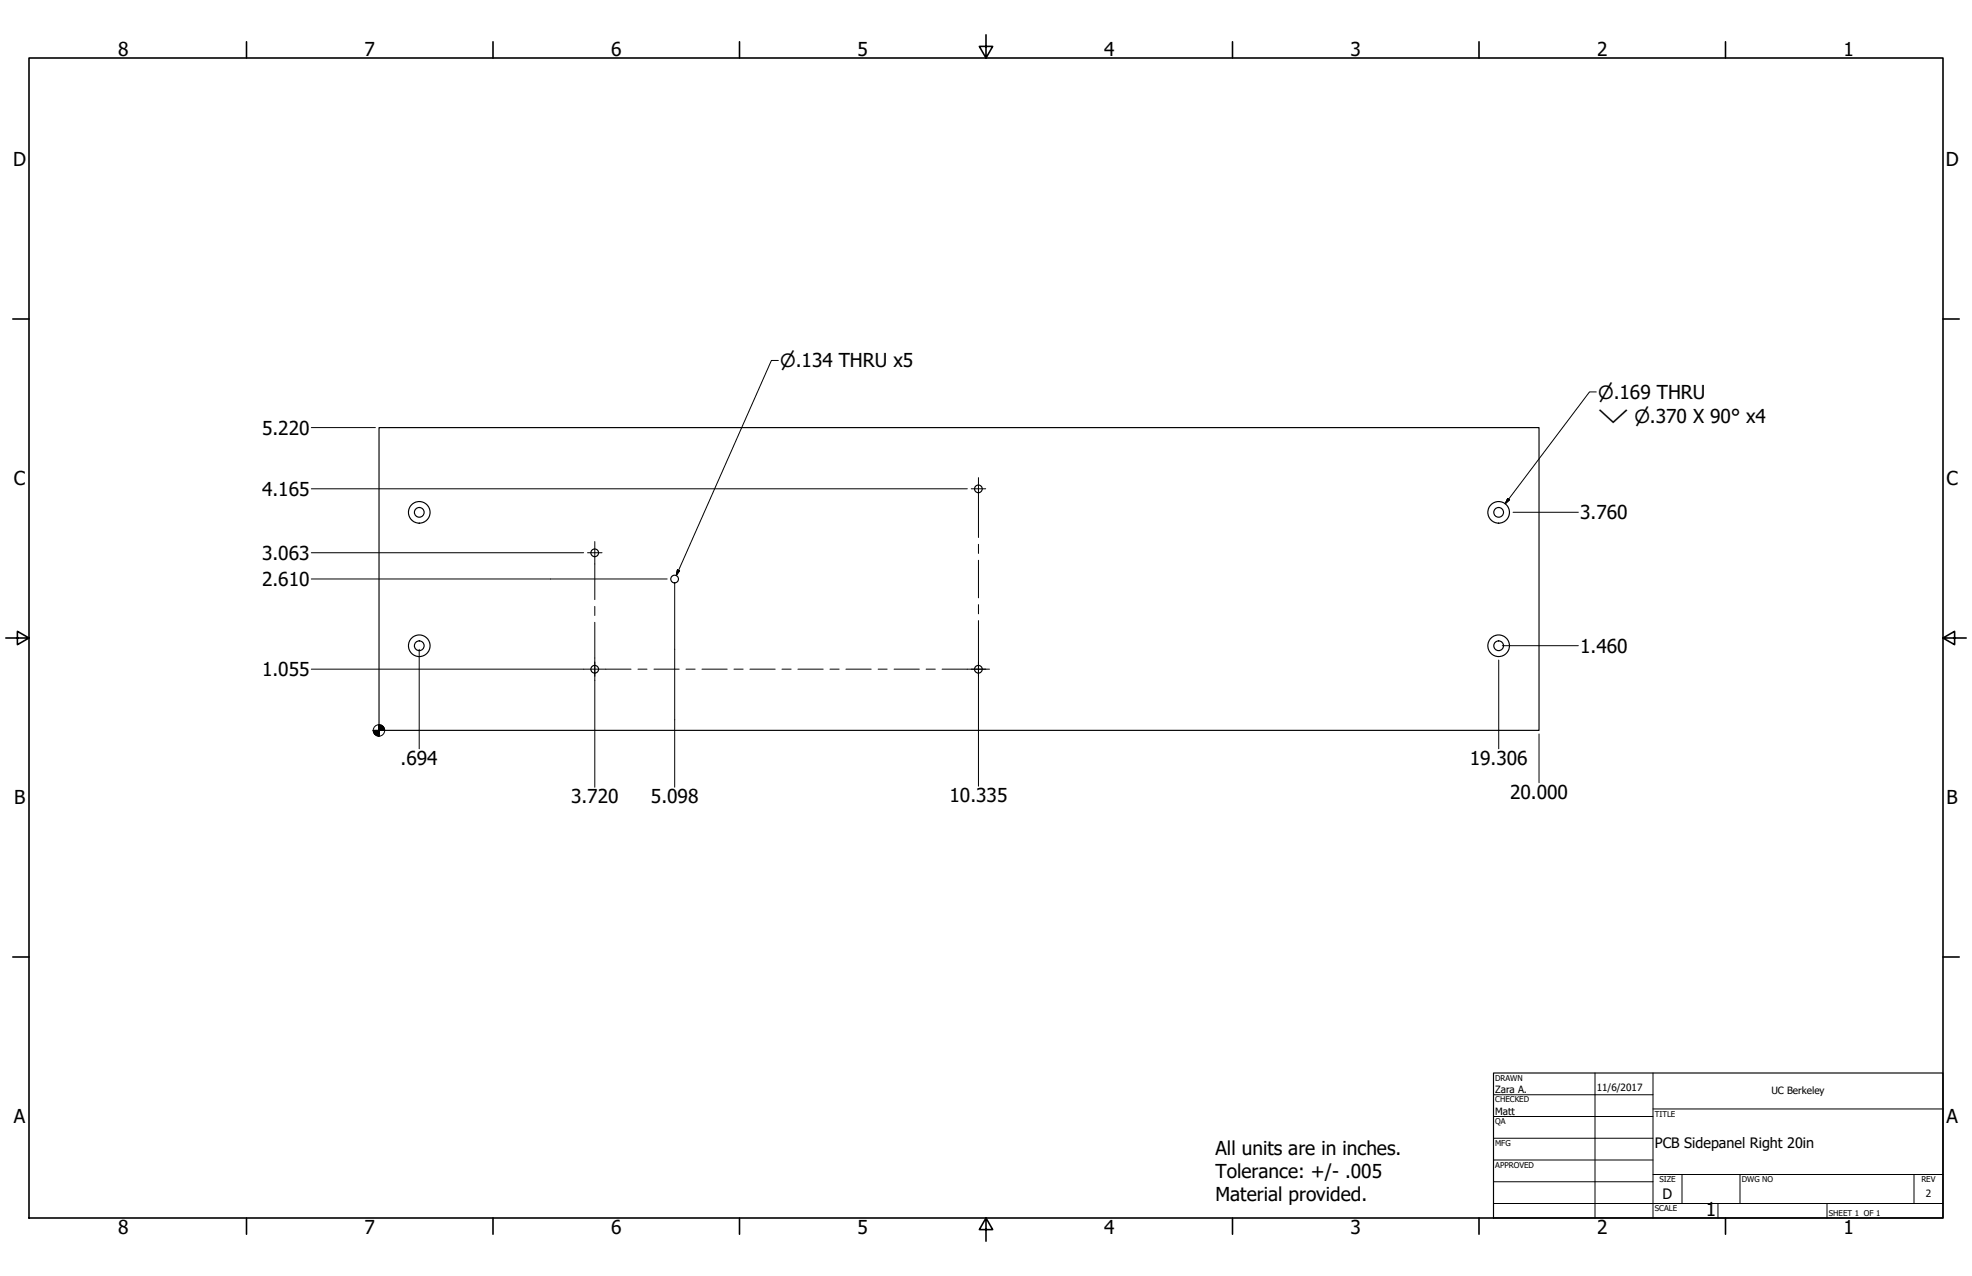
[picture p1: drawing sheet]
<svg xmlns="http://www.w3.org/2000/svg" width="864mm" height="559mm" viewBox="0 0 864 559" stroke-linecap="round" stroke-linejoin="round" font-family="sans-serif">
<!-- layer: Visible (ANSI) -->
<g fill="none" stroke="#000" stroke-width=".51">
<path d="M166 187.3h508v132.5h-508z"/>
<circle cx="428.5" cy="214.1" r="1.68"/>
<circle cx="183.6" cy="224.4" r="4.7"/>
<circle cx="183.6" cy="224.4" r="2.13"/>
<circle cx="656.3" cy="224.4" r="4.7"/>
<circle cx="656.3" cy="224.4" r="2.13"/>
<circle cx="260.4" cy="242.1" r="1.68"/>
<circle cx="295.4" cy="253.6" r="1.68"/>
<circle cx="183.6" cy="282.8" r="4.7"/>
<circle cx="183.6" cy="282.8" r="2.13"/>
<circle cx="260.4" cy="293.1" r="1.68"/>
<circle cx="428.5" cy="293.1" r="1.68"/>
<circle cx="656.3" cy="282.8" r="4.7"/>
<circle cx="656.3" cy="282.8" r="2.13"/>
</g>
<!-- layer: Border (ANSI) -->
<g fill="none" stroke="#000" stroke-width=".7">
<path d="M107.9 18.3v7.1M215.9 18.3v7.1M323.8 18.3v7.1M431.8 15.2v10.2l-2.9-5.1h5.8l-2.9 5.1M539.8 18.3v7.1M647.7 18.3v7.1M755.6 18.3v7.1M12.7 25.4h838.2v508h-838.2zM5.6 139.7h7.1M850.9 139.7h7.1M2.5 279.4h10.2l-5.1-2.9v5.8l5.1-2.9M850.9 279.4l5.1 2.9v-5.8l-5.1 2.9h10.2"/>
<path d="M5.6 419.1h7.1M850.9 419.1h7.1M107.9 533.4v7.1M215.9 533.4v7.1M323.8 533.4v7.1M431.8 533.4l2.9 5.1h-5.8l2.9-5.1v10.2M539.8 533.4v7.1M647.7 533.4v7.1M755.6 533.4v7.1"/>
</g>
<!-- layer: Title (ANSI) -->
<g fill="none" stroke="#000" stroke-width=".44">
<path d="M654 479.4h69.9M698.5 469.9v63.5M723.9 469.9v63.5M654 488.9h69.9M654 498.5h69.9M723.9 485.6h127M654 508h69.9M654 517.5h69.9M723.9 514.3h127M736.6 514.3v12.7M762 514.3v12.7M838.2 514.3v12.7"/>
<path d="M654 527h196.9M752.3 527v6.4M800.1 527v6.4"/>
</g>
<path d="M654 469.9h196.9v63.5h-196.9z" fill="none" stroke="#000" stroke-width=".51"/>
<!-- layer: Dimension (ANSI) -->
<g fill="none" stroke="#000" stroke-width=".44">
<path d="M136.3 187.3h28.1M136.3 214.1h287.3M662.6 224.3h28.6M136.3 253.6h124M136.3 242.1h119.3M260.5 253.6h31.7M295.5 255.1v37.9M136.3 293.1h119.3M183.6 284.4v43.5M260.5 297.9v46.8M295.5 293.2v51.5M428.5 297.9v46.4"/>
<path d="M656.3 289.1v38.8M657.9 282.8h33.3M674 321.4v21.4"/>
<circle cx="166" cy="319.9" r="2.51"/>
</g>
<path d="M163.4 319.8l.8 1.8zM163.4 319.8l1.6 2.4-.8-.6zM163.4 319.8l2.6 2.6-1-.2zM166 319.8h2.5zM166 317.4l2.5 2.4h-2.5zM166 317.4v5zM163.4 319.8h2.6v2.6zM163.4 319.8h2.6zM167.7 318.1l.8 1.7zM166.9 317.6l.8 .5 .8 1.7zM166 317.4l.9 .2 1.6 2.2z" fill="#000" stroke="#000" stroke-width=".44"/>
<!-- layer: Center Mark (ANSI) -->
<path d="M425.3 214.1h6.4M257.3 242.1h6.4M260.5 289.9v6.3M425.3 293.1h6.4M428.5 289.9v6.3" fill="none" stroke="#000" stroke-width=".44"/>
<!-- layer: Centerline (ANSI) -->
<g fill="none" stroke="#000" stroke-width=".44">
<path d="M428.5 209.2v26.2M260.5 237.2v25.4M428.5 238.4v4M428.5 245.4v16.4M260.5 265.6v4M260.5 272.5v25.4M428.5 264.8v4M428.5 271.8v26.1M255.6 293.1h20.8M279.4 293.1h3.9M286.4 293.1h11M300.4 293.1h4"/>
<path d="M307.4 293.1h11.1M321.4 293.1h4M328.4 293.1h11.1M342.5 293.1h4M349.4 293.1h11.1M363.5 293.1h4M370.5 293.1h11M384.6 293.1h3.9M391.5 293.1h11.1M405.6 293.1h4M412.6 293.1h20.7"/>
</g>
<!-- layer: Symbol (ANSI) -->
<path d="M340.9 157.9h-3.1l-41.6 94.1M699.1 171.6h-3l-36.9 49M660.3 218.3l.8 .6-1.9 1.7zM296.7 249.6l.9 .3-1.4 2.1z" fill="none" stroke="#000" stroke-width=".44"/>
<path d="M660.3 218.3l-1.1 2.3zM660.3 218.3l.8 .6-1.9 1.7zM296.7 249.6l-.5 2.4zM296.7 249.6l.9 .3-1.4 2.1z" fill="#000" stroke="#000" stroke-width=".44"/>
<g font-size="8.4">
<text x="51.7" y="24.4">8</text>
<text x="159.6" y="24.4">7</text>
<text x="267.6" y="24.4">6</text>
<text x="375.5" y="24.4">5</text>
<text x="483.5" y="24.4">4</text>
<text x="591.4" y="24.4">3</text>
<text x="699.4" y="24.4">2</text>
<text x="807.3" y="24.4">1</text>
<text x="5.8" y="72.9">D</text>
<text x="852.1" y="72.9">D</text>
<text x="114.7" y="190.3">5.220</text>
<text x="6.1" y="212.6">C</text>
<text x="852.4" y="212.6">C</text>
<text x="114.7" y="217.1">4.165</text>
<text x="692" y="227.4">3.760</text>
<text x="114.7" y="245.1">3.063</text>
<text x="114.7" y="256.6">2.610</text>
<text x="692" y="285.8">1.460</text>
<text x="114.7" y="296.1">1.055</text>
<text x="175.5" y="335">.694</text>
<text x="643.6" y="335">19.306</text>
<text x="6.2" y="352.3">B</text>
<text x="250.1" y="351.8">3.720</text>
<text x="285.1" y="351.8">5.098</text>
<text x="415.8" y="351.3">10.335</text>
<text x="661.3" y="349.8">20.000</text>
<text x="852.5" y="352.3">B</text>
<text x="6.1" y="492">A</text>
<text x="852.4" y="492">A</text>
<text x="532.3" y="505.8">All units are in inches.</text>
<text x="532.3" y="515.8">Tolerance: +/- .005</text>
<text x="532.3" y="525.8">Material provided.</text>
<text x="747" y="532.6">1</text>
<text x="51.7" y="540.5">8</text>
<text x="159.6" y="540.5">7</text>
<text x="267.6" y="540.5">6</text>
<text x="375.5" y="540.5">5</text>
<text x="483.5" y="540.5">4</text>
<text x="591.4" y="540.5">3</text>
<text x="699.4" y="540.5">2</text>
<text x="807.3" y="540.5">1</text>
</g>
<g font-size="8">
<text x="341.6" y="160.9">⌀.134 THRU x5</text>
<text x="699.9" y="174.7">⌀.169 THRU</text>
<text x="699.9" y="185.4">⌵ ⌀.370 X 90° x4</text>
</g>
<g font-size="6.3">
<text x="724.7" y="502.8">PCB Sidepanel Right 20in</text>
<text x="728.1" y="524.9">D</text>
</g>
<g font-size="4.4">
<text x="654.8" y="478.6">Zara A.</text>
<text x="699.3" y="478">11/6/2017</text>
<text x="775.8" y="479">UC Berkeley</text>
<text x="654.8" y="488.1">Matt</text>
<text x="843.3" y="524.3">2</text>
</g>
<g font-size="3.5">
<text x="654.8" y="473.2">DRAWN</text>
<text x="654.8" y="482.8">CHECKED</text>
<text x="724.7" y="488.9">TITLE</text>
<text x="654.8" y="492.3">QA</text>
<text x="654.8" y="501.8">MFG</text>
<text x="654.8" y="511.4">APPROVED</text>
<text x="726.7" y="517.7">SIZE</text>
<text x="762.8" y="517.7">DWG NO</text>
<text x="841.4" y="517.7">REV</text>
<text x="724.7" y="530.4">SCALE</text>
<text x="800.9" y="532.6">SHEET 1 OF 1</text>
</g>
</svg>
